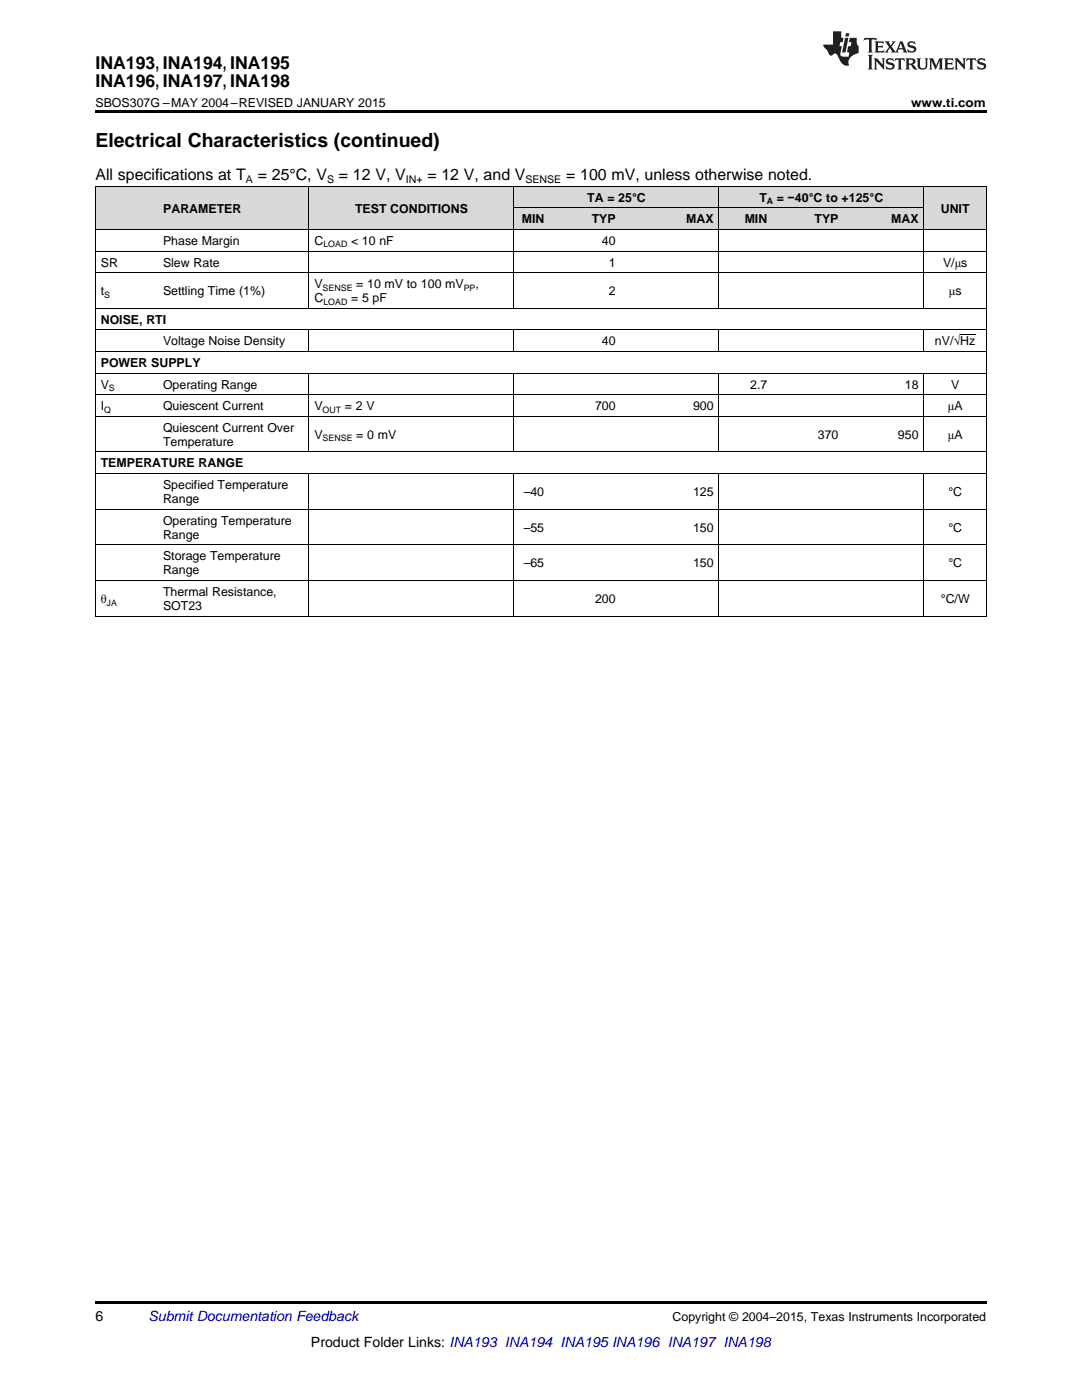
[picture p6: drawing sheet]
<svg xmlns="http://www.w3.org/2000/svg" width="216mm" height="279mm" viewBox="0 0 216 279" stroke-linecap="round" stroke-linejoin="round" font-family="sans-serif">
<g fill="#d8d8d8">
<path d="M19 37.3h12.5v8.6h-12.5z"/>
<path d="M31.5 37.3h30.2v8.6h-30.2z"/>
<path d="M61.7 37.3h12.5v8.6h-12.5z"/>
<path d="M74.2 37.3h28.4v8.6h-28.4z"/>
<path d="M184.4 37.3h12.4v8.6h-12.4z"/>
<path d="M102.6 41.6h7.1v4.3h-7.1z"/>
<path d="M109.7 41.6h14.2v4.3h-14.2z"/>
<path d="M123.9 41.6h19.6v4.3h-19.6z"/>
<path d="M143.5 41.6h10.7v4.3h-10.7z"/>
<path d="M154.2 41.6h14.2v4.3h-14.2z"/>
<path d="M168.4 41.6h16v4.3h-16z"/>
<path d="M102.6 37.3h7.1v4.3h-7.1z"/>
<path d="M109.7 37.3h14.2v4.3h-14.2z"/>
<path d="M123.9 37.3h19.6v4.3h-19.6z"/>
<path d="M143.5 37.3h10.7v4.3h-10.7z"/>
<path d="M154.2 37.3h14.2v4.3h-14.2z"/>
<path d="M168.4 37.3h16v4.3h-16z"/>
</g>
<path d="M19 22h177.8v.5h-177.8zM19 259.7h177.8v.5h-177.8z" fill="#000"/>
<g fill="none" stroke="#000" stroke-width=".2">
<path d="M19 37.2h177.8v85.8M19.1 37.2v85.8M61.6 37.2v24.4M102.5 37.2v24.4M143.5 37.2v24.4M184.3 37.2v24.4M19 54.4h177.8M19 50.1h177.8M19 45.8h177.8M102.6 41.5h81.8M19 78.8h177.8M19 74.5h177.8"/>
<path d="M19 70.1h177.8M19 65.8h177.8M19 61.5h177.8M61.6 65.9v4.3M61.6 74.5v15.7M102.5 65.9v4.3M102.5 74.5v15.7M143.5 65.9v4.3M143.5 74.5v15.7M184.3 65.9v4.3M184.3 74.5v15.7M19 94.5h177.8"/>
<path d="M19 90.2h177.8M19 83.1h177.8M61.6 94.5v28.5M102.5 94.5v28.5M143.5 94.5v28.5M184.3 94.5v28.5M19 115.9h177.8M19 108.7h177.8M19 101.6h177.8M19 123h177.8"/>
</g>
<g fill="#231f20">
<path d="M172.5 7.6l-.1 .5 .4-.2h.6v.1v2.1l-.2 .4h.9l-.2-.4v-2.1l.1-.1h.5l.5 .2-.2-.5zM174.5 8.3l.2 .3v1.5l-.2 .4h1.8l.2-.6a1.04 1.04 0 0 1-1.3 .2v-.7h.6l.3 .2v-.6l-.3 .2h-.6v-.6l.8-.1 .4 .3-.2-.5zM176.5 8.3l.9 1.1-.9 1.1h.8l-.2-.2 .4-.7 .5 .7-.2 .2h1.5l-.2-.2 .2-.4h.9l.1 .4-.2 .2h1l-.3-.3-.7-1.9h-.5l-.9 2-.8-1 .9-1h-.8l.1 .3-.4 .5-.3-.6 .1-.2zM179.7 8.6l.4 1h-.7zM181.3 8.4a.63 .63 0 0 0-.2 .7 .63 .63 0 0 0 .6 .4l.6 .2 .1 .2a.75 .75 0 0 1-.7 .4 .75 .75 0 0 1-.6-.5l.1 .7 .1-.1a1.11 1.11 0 0 0 1.5-.6 1.13 1.13 0 0 0-1.2-.8l-.1-.4a1.04 1.04 0 0 1 1.2 .2l-.2-.5-.2 .1-.4-.2zM173.2 10.9l.2 .4v2.2l-.2 .4h1l-.3-.4v-2.2l.3-.4zM174.3 11.6l.3 .4v1.5l-.3 .4h.8l-.2-.4v-1.3l1.5 1.7v-1.9l.2-.4h-.7l.2 .4v.9l-1.1-1.3zM177 11.8a.62 .62 0 0 0-.2 .7 .62 .62 0 0 0 .6 .4l.6 .1 .1 .3a.76 .76 0 0 1-.7 .3 .76 .76 0 0 1-.7-.4l.2 .7 .1-.1a1.11 1.11 0 0 0 1.5-.6 1.13 1.13 0 0 0-1.2-.8l-.1-.4a1.04 1.04 0 0 1 1.2 .2l-.2-.6-.2 .1-.5-.1zM178.7 11.6l-.2 .6a.61 .61 0 0 1 .8-.3v1.6l-.2 .4h.9l-.2-.4v-1.6a.63 .63 0 0 1 .7 .3l-.1-.6zM180.6 11.6l.3 .4v1.5l-.3 .4h1l-.2-.2-.1-.8 .6 .2a.76 .76 0 0 0 1.2 .7l-1-1a.58 .58 0 0 0 .6-.5 .58 .58 0 0 0-.5-.6zM181.4 11.9h.1a.45 .45 0 0 1 .5 .1 .45 .45 0 0 1 .1 .5l-.8 .2zM182.9 11.6l.2 .2a2.17 2.17 0 0 0 .3 1.9 .99 .99 0 0 0 1.6-.6v-1.1l.2-.4h-.7l.2 .2a1.92 1.92 0 0 1-.2 1.8 .6 .6 0 0 1-.9-.5v-1.1l.2-.4zM185.4 11.6l.2 .4v1.5l-.2 .4h.7l-.2-.4v-1.4l.8 1.8 .8-1.8v1.4l-.2 .4h.9l-.2-.4v-1.5l.2-.4h-.8l-.6 1.5-.6-1.5zM188.4 11.6l.2 .4v1.5l-.2 .4h1.8l.1-.6a1.04 1.04 0 0 1-1.2 .1v-.6h.5l.4 .2v-.6l-.4 .2h-.5v-.7h.8l.3 .3-.1-.6zM190.5 11.6l.2 .4v1.5l-.2 .4h.7l-.2-.4v-1.3l1.5 1.7v-1.9l.2-.4h-.7l.2 .4v.9l-1.1-1.3zM192.9 11.6l-.1 .6a.61 .61 0 0 1 .7-.3l.1 1.6-.3 .4h1l-.3-.4 .1-1.6a.63 .63 0 0 1 .7 .3l-.1-.6zM195.2 11.8a.62 .62 0 0 0-.2 .7 .62 .62 0 0 0 .6 .4l.6 .1 .1 .3a.76 .76 0 0 1-.7 .3 .76 .76 0 0 1-.6-.4l.1 .7 .1-.1a1.11 1.11 0 0 0 1.6-.6 1.13 1.13 0 0 0-1.3-.8l-.1-.4a1.04 1.04 0 0 1 1.2 .2l-.1-.6-.2 .1-.5-.1z"/>
<path d="M166.2 6.3v2.6h-1.9v.4l.8 .9a.91 .91 0 0 0 1 .8 .56 .56 0 0 1 .5-.3 .56 .56 0 0 1 .5 .3l.4 .8a1.53 1.53 0 0 0 1.9 1.2 1.54 1.54 0 0 1 1-2.1l.9-.3v-1.4a1.52 1.52 0 0 1-.4-1.6h-1.3l-.2 .8h.5l-.2 .8h-.5l-.1 1v.2l.4 .1-.2 .8a1.93 1.93 0 0 1-1.6-.3l.3-1.8h-.5l.2-.8h.4l.2-.8h-.4v-1.3zM168.6 7.6l-.6 2.9h.7l.6-2.9zM168.8 6.6l-.1 .7h.6l.2-.7z"/>
</g>
<path d="M191.6 66.8h3" fill="none" stroke="#000" stroke-width=".2"/>
<text font-size="3.9" x="19" y="29.3">Electrical Characteristics (continued)</text>
<g font-size="3.5">
<text x="19" y="13.8">INA193, INA194, INA195</text>
<text x="19" y="17.3">INA196, INA197, INA198</text>
</g>
<g font-size="3.2">
<text x="19" y="36">All specifications at T</text>
<text x="51.4" y="36">= 25°C, V</text>
<text x="67.6" y="36">= 12 V, V</text>
<text x="85.3" y="36">= 12 V, and V</text>
<text x="113" y="36">= 100 mV, unless otherwise noted.</text>
</g>
<g font-size="2.8">
<text x="19" y="263.6">6</text>
<text x="62.1" y="268.9">Product Folder Links: INA193 INA194 INA195 INA196 INA197 INA198</text>
</g>
<text font-size="2.8" fill="#0000c8" x="29.6" y="263.6">Submit Documentation Feedback</text>
<g font-size="2.5">
<text x="19" y="21.4">SBOS307G –MAY 2004–REVISED JANUARY 2015</text>
<text x="181.8" y="21.4">www.ti.com</text>
<text x="117.2" y="40.3">TA = 25°C</text>
<text x="151.5" y="40.3">T</text>
<text x="155" y="40.3">= −40°C to +125°C</text>
<text x="32.6" y="42.4">PARAMETER</text>
<text x="70.8" y="42.4">TEST CONDITIONS</text>
<text x="104.1" y="44.6">MIN</text>
<text x="118.1" y="44.6">TYP</text>
<text x="136.9" y="44.6">MAX</text>
<text x="148.6" y="44.6">MIN</text>
<text x="162.5" y="44.6">TYP</text>
<text x="177.8" y="44.6">MAX</text>
<text x="187.7" y="42.4">UNIT</text>
<text x="20.1" y="53.2">SR</text>
<text x="32.5" y="48.9">Phase Margin</text>
<text x="32.5" y="53.2">Slew Rate</text>
<text x="62.8" y="48.9">C</text>
<text x="70.1" y="48.9">&lt; 10 nF</text>
<text x="120.1" y="48.9">40</text>
<text x="121.5" y="53.2">1</text>
<text x="188.2" y="53.2">V/μs</text>
<text x="20.1" y="58.9">t</text>
<text x="32.5" y="58.9">Settling Time (1%)</text>
<text x="62.8" y="57.5">V</text>
<text x="71.1" y="57.5">= 10 mV to 100 mV</text>
<text x="94.9" y="57.5">,</text>
<text x="121.5" y="58.9">2</text>
<text x="189.3" y="58.9">μs</text>
<text x="20.1" y="64.6">NOISE, RTI</text>
<text x="62.8" y="60.3">C</text>
<text x="70.1" y="60.3">= 5 pF</text>
<text x="32.5" y="68.9">Voltage Noise Density</text>
<text x="120.1" y="68.9">40</text>
<text x="186.5" y="68.9">nV/√Hz</text>
<text x="20.1" y="73.2">POWER SUPPLY</text>
<text x="20.1" y="77.5">V</text>
<text x="32.5" y="77.5">Operating Range</text>
<text x="149.7" y="77.5">2.7</text>
<text x="180.6" y="77.5">18</text>
<text x="189.8" y="77.5">V</text>
<text x="20.1" y="81.8">I</text>
<text x="32.5" y="81.8">Quiescent Current</text>
<text x="62.8" y="81.8">V</text>
<text x="68.8" y="81.8">= 2 V</text>
<text x="118.7" y="81.8">700</text>
<text x="138.3" y="81.8">900</text>
<text x="189.1" y="81.8">μA</text>
<text x="32.5" y="86.1">Quiescent Current Over</text>
<text x="32.5" y="89">Temperature</text>
<text x="62.8" y="87.6">V</text>
<text x="71.1" y="87.6">= 0 mV</text>
<text x="163.2" y="87.6">370</text>
<text x="179.2" y="87.6">950</text>
<text x="189.1" y="87.6">μA</text>
<text x="20.1" y="93.3">TEMPERATURE RANGE</text>
<text x="32.5" y="97.6">Specified Temperature</text>
<text x="32.5" y="100.4">Range</text>
<text x="104.5" y="99">–40</text>
<text x="138.3" y="99">125</text>
<text x="189.2" y="99">°C</text>
<text x="32.5" y="104.7">Operating Temperature</text>
<text x="32.5" y="107.5">Range</text>
<text x="104.5" y="106.1">–55</text>
<text x="138.3" y="106.1">150</text>
<text x="189.2" y="106.1">°C</text>
<text x="32.5" y="111.8">Storage Temperature</text>
<text x="104.5" y="113.2">–65</text>
<text x="138.3" y="113.2">150</text>
<text x="189.2" y="113.2">°C</text>
<text x="32.5" y="114.7">Range</text>
<text x="32.5" y="119">Thermal Resistance,</text>
<text x="20.1" y="120.4">θ</text>
<text x="32.5" y="121.8">SOT23</text>
<text x="118.7" y="120.4">200</text>
<text x="187.7" y="120.4">°C/W</text>
<text x="134.2" y="263.6">Copyright © 2004–2015, Texas Instruments Incorporated</text>
</g>
<g font-size="2.1">
<text x="49.1" y="36.6">A</text>
<text x="65.3" y="36.6">S</text>
<text x="81" y="36.6">IN+</text>
<text x="104.9" y="36.6">SENSE</text>
</g>
<g font-size="1.8">
<text x="153" y="40.8">A</text>
<text x="64.5" y="49.4">LOAD</text>
<text x="20.8" y="59.4">S</text>
<text x="64.4" y="58">SENSE</text>
<text x="92.5" y="58">PP</text>
<text x="64.5" y="60.8">LOAD</text>
<text x="20.8" y="82.3">Q</text>
<text x="21.7" y="78">S</text>
<text x="64.4" y="82.3">OUT</text>
<text x="64.4" y="88.1">SENSE</text>
<text x="21.3" y="120.9">JA</text>
</g>
</svg>
